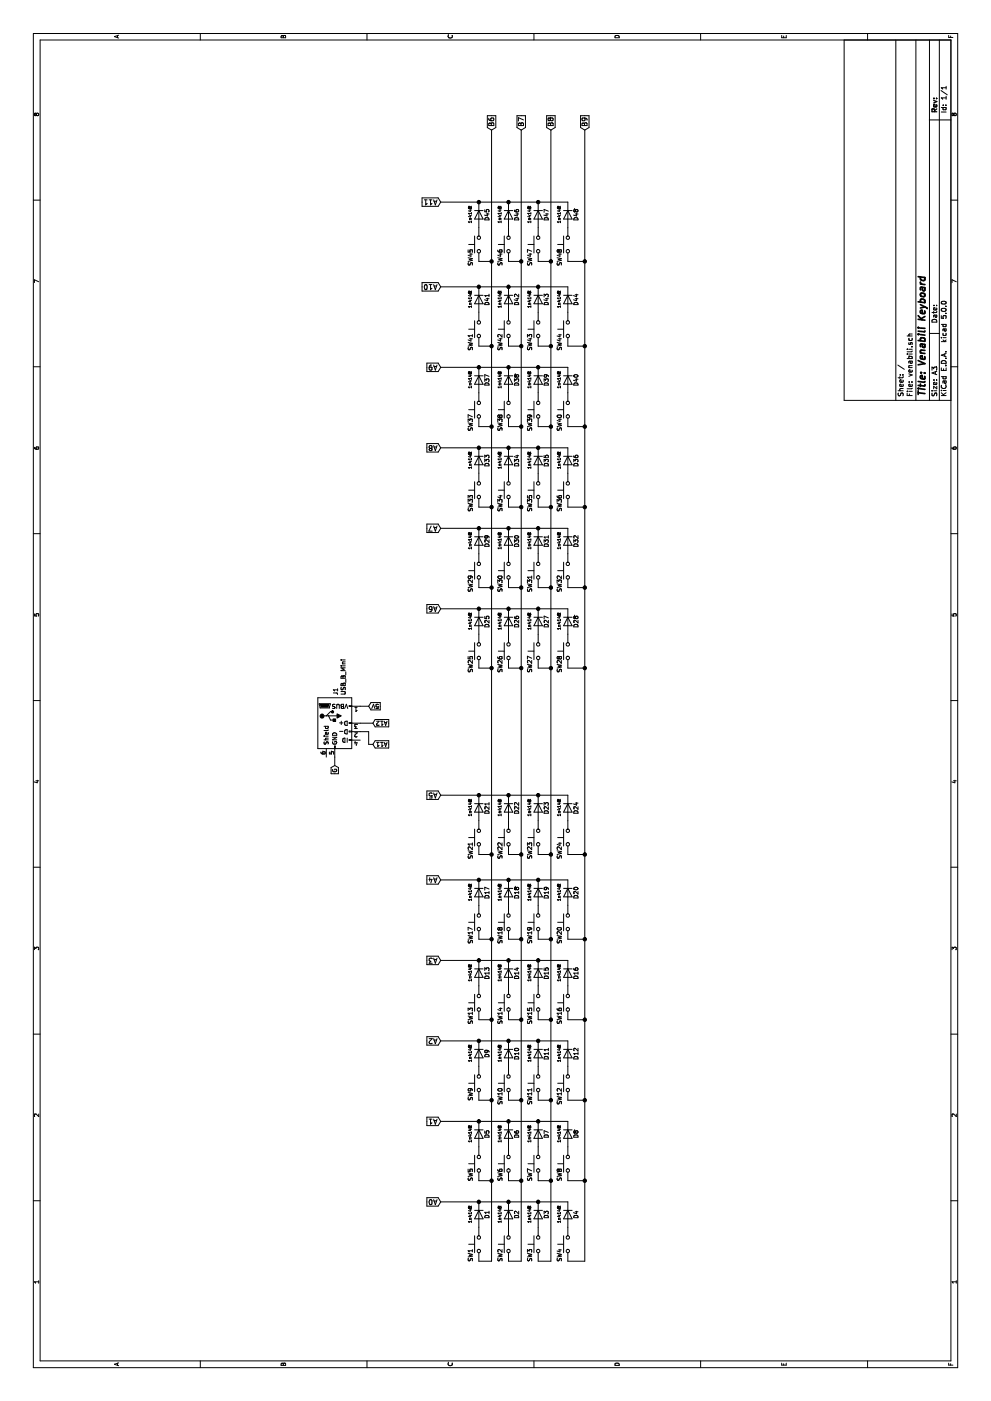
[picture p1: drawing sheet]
EESchema Schematic File Version 4
LIBS:venabili-cache
EELAYER 26 0
EELAYER END
$Descr A3 16535 11693
encoding utf-8
Sheet 1 1
Title "Venabili Keyboard"
Date ""
Rev ""
Comp ""
Comment1 ""
Comment2 ""
Comment3 ""
Comment4 ""
$EndDescr
$Comp
L venabili-rescue:D D1
U 1 1
P 2200 5650
F 0 "D1" H 2200 5750 50  0000 C CNN
F 1 "1n4148" H 2200 5550 35  0000 C CNN
F 2 "" H 2200 5650 50  0001 C CNN
F 3 "" H 2200 5650 50  0001 C CNN
	1    2200 5650
	-1   0    0    1   
$EndComp
$Comp
L venabili-rescue:D D2
U 1 1
P 2200 6000
F 0 "D2" H 2200 6100 50  0000 C CNN
F 1 "1n4148" H 2200 5900 35  0000 C CNN
F 2 "" H 2200 6000 50  0001 C CNN
F 3 "" H 2200 6000 50  0001 C CNN
	1    2200 6000
	-1   0    0    1   
$EndComp
$Comp
L venabili-rescue:D D3
U 1 1
P 2200 6350
F 0 "D3" H 2200 6450 50  0000 C CNN
F 1 "1n4148" H 2200 6250 35  0000 C CNN
F 2 "" H 2200 6350 50  0001 C CNN
F 3 "" H 2200 6350 50  0001 C CNN
	1    2200 6350
	-1   0    0    1   
$EndComp
$Comp
L venabili-rescue:D D4
U 1 1
P 2200 6700
F 0 "D4" H 2200 6800 50  0000 C CNN
F 1 "1n4148" H 2200 6600 35  0000 C CNN
F 2 "" H 2200 6700 50  0001 C CNN
F 3 "" H 2200 6700 50  0001 C CNN
	1    2200 6700
	-1   0    0    1   
$EndComp
$Comp
L venabili-rescue:SW_Push SW1
U 1 1
P 1850 5650
F 0 "SW1" H 1900 5750 50  0000 L CNN
F 1 " " H 1850 5590 50  0000 C CNN
F 2 "" H 1850 5850 50  0001 C CNN
F 3 "" H 1850 5850 50  0001 C CNN
	1    1850 5650
	-1   0    0    -1  
$EndComp
$Comp
L venabili-rescue:SW_Push SW2
U 1 1
P 1850 6000
F 0 "SW2" H 1900 6100 50  0000 L CNN
F 1 " " H 1850 5940 50  0000 C CNN
F 2 "" H 1850 6200 50  0001 C CNN
F 3 "" H 1850 6200 50  0001 C CNN
	1    1850 6000
	-1   0    0    -1  
$EndComp
$Comp
L venabili-rescue:SW_Push SW3
U 1 1
P 1850 6350
F 0 "SW3" H 1900 6450 50  0000 L CNN
F 1 " " H 1850 6290 50  0000 C CNN
F 2 "" H 1850 6550 50  0001 C CNN
F 3 "" H 1850 6550 50  0001 C CNN
	1    1850 6350
	-1   0    0    -1  
$EndComp
$Comp
L venabili-rescue:SW_Push SW4
U 1 1
P 1850 6700
F 0 "SW4" H 1900 6800 50  0000 L CNN
F 1 " " H 1850 6640 50  0000 C CNN
F 2 "" H 1850 6900 50  0001 C CNN
F 3 "" H 1850 6900 50  0001 C CNN
	1    1850 6700
	-1   0    0    -1  
$EndComp
$Comp
L venabili-rescue:D D5
U 1 1
P 3150 5650
F 0 "D5" H 3150 5750 50  0000 C CNN
F 1 "1n4148" H 3150 5550 35  0000 C CNN
F 2 "" H 3150 5650 50  0001 C CNN
F 3 "" H 3150 5650 50  0001 C CNN
	1    3150 5650
	-1   0    0    1   
$EndComp
$Comp
L venabili-rescue:D D6
U 1 1
P 3150 6000
F 0 "D6" H 3150 6100 50  0000 C CNN
F 1 "1n4148" H 3150 5900 35  0000 C CNN
F 2 "" H 3150 6000 50  0001 C CNN
F 3 "" H 3150 6000 50  0001 C CNN
	1    3150 6000
	-1   0    0    1   
$EndComp
$Comp
L venabili-rescue:D D7
U 1 1
P 3150 6350
F 0 "D7" H 3150 6450 50  0000 C CNN
F 1 "1n4148" H 3150 6250 35  0000 C CNN
F 2 "" H 3150 6350 50  0001 C CNN
F 3 "" H 3150 6350 50  0001 C CNN
	1    3150 6350
	-1   0    0    1   
$EndComp
$Comp
L venabili-rescue:D D8
U 1 1
P 3150 6700
F 0 "D8" H 3150 6800 50  0000 C CNN
F 1 "1n4148" H 3150 6600 35  0000 C CNN
F 2 "" H 3150 6700 50  0001 C CNN
F 3 "" H 3150 6700 50  0001 C CNN
	1    3150 6700
	-1   0    0    1   
$EndComp
$Comp
L venabili-rescue:SW_Push SW5
U 1 1
P 2800 5650
F 0 "SW5" H 2850 5750 50  0000 L CNN
F 1 " " H 2800 5590 50  0000 C CNN
F 2 "" H 2800 5850 50  0001 C CNN
F 3 "" H 2800 5850 50  0001 C CNN
	1    2800 5650
	-1   0    0    -1  
$EndComp
$Comp
L venabili-rescue:SW_Push SW6
U 1 1
P 2800 6000
F 0 "SW6" H 2850 6100 50  0000 L CNN
F 1 " " H 2800 5940 50  0000 C CNN
F 2 "" H 2800 6200 50  0001 C CNN
F 3 "" H 2800 6200 50  0001 C CNN
	1    2800 6000
	-1   0    0    -1  
$EndComp
$Comp
L venabili-rescue:SW_Push SW7
U 1 1
P 2800 6350
F 0 "SW7" H 2850 6450 50  0000 L CNN
F 1 " " H 2800 6290 50  0000 C CNN
F 2 "" H 2800 6550 50  0001 C CNN
F 3 "" H 2800 6550 50  0001 C CNN
	1    2800 6350
	-1   0    0    -1  
$EndComp
$Comp
L venabili-rescue:SW_Push SW8
U 1 1
P 2800 6700
F 0 "SW8" H 2850 6800 50  0000 L CNN
F 1 " " H 2800 6640 50  0000 C CNN
F 2 "" H 2800 6900 50  0001 C CNN
F 3 "" H 2800 6900 50  0001 C CNN
	1    2800 6700
	-1   0    0    -1  
$EndComp
$Comp
L venabili-rescue:D D9
U 1 1
P 4100 5650
F 0 "D9" H 4100 5750 50  0000 C CNN
F 1 "1n4148" H 4100 5550 35  0000 C CNN
F 2 "" H 4100 5650 50  0001 C CNN
F 3 "" H 4100 5650 50  0001 C CNN
	1    4100 5650
	-1   0    0    1   
$EndComp
$Comp
L venabili-rescue:D D10
U 1 1
P 4100 6000
F 0 "D10" H 4100 6100 50  0000 C CNN
F 1 "1n4148" H 4100 5900 35  0000 C CNN
F 2 "" H 4100 6000 50  0001 C CNN
F 3 "" H 4100 6000 50  0001 C CNN
	1    4100 6000
	-1   0    0    1   
$EndComp
$Comp
L venabili-rescue:D D11
U 1 1
P 4100 6350
F 0 "D11" H 4100 6450 50  0000 C CNN
F 1 "1n4148" H 4100 6250 35  0000 C CNN
F 2 "" H 4100 6350 50  0001 C CNN
F 3 "" H 4100 6350 50  0001 C CNN
	1    4100 6350
	-1   0    0    1   
$EndComp
$Comp
L venabili-rescue:D D12
U 1 1
P 4100 6700
F 0 "D12" H 4100 6800 50  0000 C CNN
F 1 "1n4148" H 4100 6600 35  0000 C CNN
F 2 "" H 4100 6700 50  0001 C CNN
F 3 "" H 4100 6700 50  0001 C CNN
	1    4100 6700
	-1   0    0    1   
$EndComp
$Comp
L venabili-rescue:SW_Push SW9
U 1 1
P 3750 5650
F 0 "SW9" H 3800 5750 50  0000 L CNN
F 1 " " H 3750 5590 50  0000 C CNN
F 2 "" H 3750 5850 50  0001 C CNN
F 3 "" H 3750 5850 50  0001 C CNN
	1    3750 5650
	-1   0    0    -1  
$EndComp
$Comp
L venabili-rescue:SW_Push SW10
U 1 1
P 3750 6000
F 0 "SW10" H 3800 6100 50  0000 L CNN
F 1 " " H 3750 5940 50  0000 C CNN
F 2 "" H 3750 6200 50  0001 C CNN
F 3 "" H 3750 6200 50  0001 C CNN
	1    3750 6000
	-1   0    0    -1  
$EndComp
$Comp
L venabili-rescue:SW_Push SW11
U 1 1
P 3750 6350
F 0 "SW11" H 3800 6450 50  0000 L CNN
F 1 " " H 3750 6290 50  0000 C CNN
F 2 "" H 3750 6550 50  0001 C CNN
F 3 "" H 3750 6550 50  0001 C CNN
	1    3750 6350
	-1   0    0    -1  
$EndComp
$Comp
L venabili-rescue:SW_Push SW12
U 1 1
P 3750 6700
F 0 "SW12" H 3800 6800 50  0000 L CNN
F 1 " " H 3750 6640 50  0000 C CNN
F 2 "" H 3750 6900 50  0001 C CNN
F 3 "" H 3750 6900 50  0001 C CNN
	1    3750 6700
	-1   0    0    -1  
$EndComp
$Comp
L venabili-rescue:D D13
U 1 1
P 5050 5650
F 0 "D13" H 5050 5750 50  0000 C CNN
F 1 "1n4148" H 5050 5550 35  0000 C CNN
F 2 "" H 5050 5650 50  0001 C CNN
F 3 "" H 5050 5650 50  0001 C CNN
	1    5050 5650
	-1   0    0    1   
$EndComp
$Comp
L venabili-rescue:D D14
U 1 1
P 5050 6000
F 0 "D14" H 5050 6100 50  0000 C CNN
F 1 "1n4148" H 5050 5900 35  0000 C CNN
F 2 "" H 5050 6000 50  0001 C CNN
F 3 "" H 5050 6000 50  0001 C CNN
	1    5050 6000
	-1   0    0    1   
$EndComp
$Comp
L venabili-rescue:D D15
U 1 1
P 5050 6350
F 0 "D15" H 5050 6450 50  0000 C CNN
F 1 "1n4148" H 5050 6250 35  0000 C CNN
F 2 "" H 5050 6350 50  0001 C CNN
F 3 "" H 5050 6350 50  0001 C CNN
	1    5050 6350
	-1   0    0    1   
$EndComp
$Comp
L venabili-rescue:D D16
U 1 1
P 5050 6700
F 0 "D16" H 5050 6800 50  0000 C CNN
F 1 "1n4148" H 5050 6600 35  0000 C CNN
F 2 "" H 5050 6700 50  0001 C CNN
F 3 "" H 5050 6700 50  0001 C CNN
	1    5050 6700
	-1   0    0    1   
$EndComp
$Comp
L venabili-rescue:SW_Push SW13
U 1 1
P 4700 5650
F 0 "SW13" H 4750 5750 50  0000 L CNN
F 1 " " H 4700 5590 50  0000 C CNN
F 2 "" H 4700 5850 50  0001 C CNN
F 3 "" H 4700 5850 50  0001 C CNN
	1    4700 5650
	-1   0    0    -1  
$EndComp
$Comp
L venabili-rescue:SW_Push SW14
U 1 1
P 4700 6000
F 0 "SW14" H 4750 6100 50  0000 L CNN
F 1 " " H 4700 5940 50  0000 C CNN
F 2 "" H 4700 6200 50  0001 C CNN
F 3 "" H 4700 6200 50  0001 C CNN
	1    4700 6000
	-1   0    0    -1  
$EndComp
$Comp
L venabili-rescue:SW_Push SW15
U 1 1
P 4700 6350
F 0 "SW15" H 4750 6450 50  0000 L CNN
F 1 " " H 4700 6290 50  0000 C CNN
F 2 "" H 4700 6550 50  0001 C CNN
F 3 "" H 4700 6550 50  0001 C CNN
	1    4700 6350
	-1   0    0    -1  
$EndComp
$Comp
L venabili-rescue:SW_Push SW16
U 1 1
P 4700 6700
F 0 "SW16" H 4750 6800 50  0000 L CNN
F 1 " " H 4700 6640 50  0000 C CNN
F 2 "" H 4700 6900 50  0001 C CNN
F 3 "" H 4700 6900 50  0001 C CNN
	1    4700 6700
	-1   0    0    -1  
$EndComp
$Comp
L venabili-rescue:D D17
U 1 1
P 6000 5650
F 0 "D17" H 6000 5750 50  0000 C CNN
F 1 "1n4148" H 6000 5550 35  0000 C CNN
F 2 "" H 6000 5650 50  0001 C CNN
F 3 "" H 6000 5650 50  0001 C CNN
	1    6000 5650
	-1   0    0    1   
$EndComp
$Comp
L venabili-rescue:D D18
U 1 1
P 6000 6000
F 0 "D18" H 6000 6100 50  0000 C CNN
F 1 "1n4148" H 6000 5900 35  0000 C CNN
F 2 "" H 6000 6000 50  0001 C CNN
F 3 "" H 6000 6000 50  0001 C CNN
	1    6000 6000
	-1   0    0    1   
$EndComp
$Comp
L venabili-rescue:D D19
U 1 1
P 6000 6350
F 0 "D19" H 6000 6450 50  0000 C CNN
F 1 "1n4148" H 6000 6250 35  0000 C CNN
F 2 "" H 6000 6350 50  0001 C CNN
F 3 "" H 6000 6350 50  0001 C CNN
	1    6000 6350
	-1   0    0    1   
$EndComp
$Comp
L venabili-rescue:D D20
U 1 1
P 6000 6700
F 0 "D20" H 6000 6800 50  0000 C CNN
F 1 "1n4148" H 6000 6600 35  0000 C CNN
F 2 "" H 6000 6700 50  0001 C CNN
F 3 "" H 6000 6700 50  0001 C CNN
	1    6000 6700
	-1   0    0    1   
$EndComp
$Comp
L venabili-rescue:SW_Push SW17
U 1 1
P 5650 5650
F 0 "SW17" H 5700 5750 50  0000 L CNN
F 1 " " H 5650 5590 50  0000 C CNN
F 2 "" H 5650 5850 50  0001 C CNN
F 3 "" H 5650 5850 50  0001 C CNN
	1    5650 5650
	-1   0    0    -1  
$EndComp
$Comp
L venabili-rescue:SW_Push SW18
U 1 1
P 5650 6000
F 0 "SW18" H 5700 6100 50  0000 L CNN
F 1 " " H 5650 5940 50  0000 C CNN
F 2 "" H 5650 6200 50  0001 C CNN
F 3 "" H 5650 6200 50  0001 C CNN
	1    5650 6000
	-1   0    0    -1  
$EndComp
$Comp
L venabili-rescue:SW_Push SW19
U 1 1
P 5650 6350
F 0 "SW19" H 5700 6450 50  0000 L CNN
F 1 " " H 5650 6290 50  0000 C CNN
F 2 "" H 5650 6550 50  0001 C CNN
F 3 "" H 5650 6550 50  0001 C CNN
	1    5650 6350
	-1   0    0    -1  
$EndComp
$Comp
L venabili-rescue:SW_Push SW20
U 1 1
P 5650 6700
F 0 "SW20" H 5700 6800 50  0000 L CNN
F 1 " " H 5650 6640 50  0000 C CNN
F 2 "" H 5650 6900 50  0001 C CNN
F 3 "" H 5650 6900 50  0001 C CNN
	1    5650 6700
	-1   0    0    -1  
$EndComp
$Comp
L venabili-rescue:D D21
U 1 1
P 7000 5650
F 0 "D21" H 7000 5750 50  0000 C CNN
F 1 "1n4148" H 7000 5550 35  0000 C CNN
F 2 "" H 7000 5650 50  0001 C CNN
F 3 "" H 7000 5650 50  0001 C CNN
	1    7000 5650
	-1   0    0    1   
$EndComp
$Comp
L venabili-rescue:D D22
U 1 1
P 7000 6000
F 0 "D22" H 7000 6100 50  0000 C CNN
F 1 "1n4148" H 7000 5900 35  0000 C CNN
F 2 "" H 7000 6000 50  0001 C CNN
F 3 "" H 7000 6000 50  0001 C CNN
	1    7000 6000
	-1   0    0    1   
$EndComp
$Comp
L venabili-rescue:D D23
U 1 1
P 7000 6350
F 0 "D23" H 7000 6450 50  0000 C CNN
F 1 "1n4148" H 7000 6250 35  0000 C CNN
F 2 "" H 7000 6350 50  0001 C CNN
F 3 "" H 7000 6350 50  0001 C CNN
	1    7000 6350
	-1   0    0    1   
$EndComp
$Comp
L venabili-rescue:D D24
U 1 1
P 7000 6700
F 0 "D24" H 7000 6800 50  0000 C CNN
F 1 "1n4148" H 7000 6600 35  0000 C CNN
F 2 "" H 7000 6700 50  0001 C CNN
F 3 "" H 7000 6700 50  0001 C CNN
	1    7000 6700
	-1   0    0    1   
$EndComp
$Comp
L venabili-rescue:SW_Push SW21
U 1 1
P 6650 5650
F 0 "SW21" H 6700 5750 50  0000 L CNN
F 1 " " H 6650 5590 50  0000 C CNN
F 2 "" H 6650 5850 50  0001 C CNN
F 3 "" H 6650 5850 50  0001 C CNN
	1    6650 5650
	-1   0    0    -1  
$EndComp
$Comp
L venabili-rescue:SW_Push SW22
U 1 1
P 6650 6000
F 0 "SW22" H 6700 6100 50  0000 L CNN
F 1 " " H 6650 5940 50  0000 C CNN
F 2 "" H 6650 6200 50  0001 C CNN
F 3 "" H 6650 6200 50  0001 C CNN
	1    6650 6000
	-1   0    0    -1  
$EndComp
$Comp
L venabili-rescue:SW_Push SW23
U 1 1
P 6650 6350
F 0 "SW23" H 6700 6450 50  0000 L CNN
F 1 " " H 6650 6290 50  0000 C CNN
F 2 "" H 6650 6550 50  0001 C CNN
F 3 "" H 6650 6550 50  0001 C CNN
	1    6650 6350
	-1   0    0    -1  
$EndComp
$Comp
L venabili-rescue:SW_Push SW24
U 1 1
P 6650 6700
F 0 "SW24" H 6700 6800 50  0000 L CNN
F 1 " " H 6650 6640 50  0000 C CNN
F 2 "" H 6650 6900 50  0001 C CNN
F 3 "" H 6650 6900 50  0001 C CNN
	1    6650 6700
	-1   0    0    -1  
$EndComp
$Comp
L venabili-rescue:D D25
U 1 1
P 9200 5650
F 0 "D25" H 9200 5750 50  0000 C CNN
F 1 "1n4148" H 9200 5550 35  0000 C CNN
F 2 "" H 9200 5650 50  0001 C CNN
F 3 "" H 9200 5650 50  0001 C CNN
	1    9200 5650
	-1   0    0    1   
$EndComp
$Comp
L venabili-rescue:D D26
U 1 1
P 9200 6000
F 0 "D26" H 9200 6100 50  0000 C CNN
F 1 "1n4148" H 9200 5900 35  0000 C CNN
F 2 "" H 9200 6000 50  0001 C CNN
F 3 "" H 9200 6000 50  0001 C CNN
	1    9200 6000
	-1   0    0    1   
$EndComp
$Comp
L venabili-rescue:D D27
U 1 1
P 9200 6350
F 0 "D27" H 9200 6450 50  0000 C CNN
F 1 "1n4148" H 9200 6250 35  0000 C CNN
F 2 "" H 9200 6350 50  0001 C CNN
F 3 "" H 9200 6350 50  0001 C CNN
	1    9200 6350
	-1   0    0    1   
$EndComp
$Comp
L venabili-rescue:D D28
U 1 1
P 9200 6700
F 0 "D28" H 9200 6800 50  0000 C CNN
F 1 "1n4148" H 9200 6600 35  0000 C CNN
F 2 "" H 9200 6700 50  0001 C CNN
F 3 "" H 9200 6700 50  0001 C CNN
	1    9200 6700
	-1   0    0    1   
$EndComp
$Comp
L venabili-rescue:SW_Push SW25
U 1 1
P 8850 5650
F 0 "SW25" H 8900 5750 50  0000 L CNN
F 1 " " H 8850 5590 50  0000 C CNN
F 2 "" H 8850 5850 50  0001 C CNN
F 3 "" H 8850 5850 50  0001 C CNN
	1    8850 5650
	-1   0    0    -1  
$EndComp
$Comp
L venabili-rescue:SW_Push SW26
U 1 1
P 8850 6000
F 0 "SW26" H 8900 6100 50  0000 L CNN
F 1 " " H 8850 5940 50  0000 C CNN
F 2 "" H 8850 6200 50  0001 C CNN
F 3 "" H 8850 6200 50  0001 C CNN
	1    8850 6000
	-1   0    0    -1  
$EndComp
$Comp
L venabili-rescue:SW_Push SW27
U 1 1
P 8850 6350
F 0 "SW27" H 8900 6450 50  0000 L CNN
F 1 " " H 8850 6290 50  0000 C CNN
F 2 "" H 8850 6550 50  0001 C CNN
F 3 "" H 8850 6550 50  0001 C CNN
	1    8850 6350
	-1   0    0    -1  
$EndComp
$Comp
L venabili-rescue:SW_Push SW28
U 1 1
P 8850 6700
F 0 "SW28" H 8900 6800 50  0000 L CNN
F 1 " " H 8850 6640 50  0000 C CNN
F 2 "" H 8850 6900 50  0001 C CNN
F 3 "" H 8850 6900 50  0001 C CNN
	1    8850 6700
	-1   0    0    -1  
$EndComp
$Comp
L venabili-rescue:D D29
U 1 1
P 10150 5650
F 0 "D29" H 10150 5750 50  0000 C CNN
F 1 "1n4148" H 10150 5550 35  0000 C CNN
F 2 "" H 10150 5650 50  0001 C CNN
F 3 "" H 10150 5650 50  0001 C CNN
	1    10150 5650
	-1   0    0    1   
$EndComp
$Comp
L venabili-rescue:D D30
U 1 1
P 10150 6000
F 0 "D30" H 10150 6100 50  0000 C CNN
F 1 "1n4148" H 10150 5900 35  0000 C CNN
F 2 "" H 10150 6000 50  0001 C CNN
F 3 "" H 10150 6000 50  0001 C CNN
	1    10150 6000
	-1   0    0    1   
$EndComp
$Comp
L venabili-rescue:D D31
U 1 1
P 10150 6350
F 0 "D31" H 10150 6450 50  0000 C CNN
F 1 "1n4148" H 10150 6250 35  0000 C CNN
F 2 "" H 10150 6350 50  0001 C CNN
F 3 "" H 10150 6350 50  0001 C CNN
	1    10150 6350
	-1   0    0    1   
$EndComp
$Comp
L venabili-rescue:D D32
U 1 1
P 10150 6700
F 0 "D32" H 10150 6800 50  0000 C CNN
F 1 "1n4148" H 10150 6600 35  0000 C CNN
F 2 "" H 10150 6700 50  0001 C CNN
F 3 "" H 10150 6700 50  0001 C CNN
	1    10150 6700
	-1   0    0    1   
$EndComp
$Comp
L venabili-rescue:SW_Push SW29
U 1 1
P 9800 5650
F 0 "SW29" H 9850 5750 50  0000 L CNN
F 1 " " H 9800 5590 50  0000 C CNN
F 2 "" H 9800 5850 50  0001 C CNN
F 3 "" H 9800 5850 50  0001 C CNN
	1    9800 5650
	-1   0    0    -1  
$EndComp
$Comp
L venabili-rescue:SW_Push SW30
U 1 1
P 9800 6000
F 0 "SW30" H 9850 6100 50  0000 L CNN
F 1 " " H 9800 5940 50  0000 C CNN
F 2 "" H 9800 6200 50  0001 C CNN
F 3 "" H 9800 6200 50  0001 C CNN
	1    9800 6000
	-1   0    0    -1  
$EndComp
$Comp
L venabili-rescue:SW_Push SW31
U 1 1
P 9800 6350
F 0 "SW31" H 9850 6450 50  0000 L CNN
F 1 " " H 9800 6290 50  0000 C CNN
F 2 "" H 9800 6550 50  0001 C CNN
F 3 "" H 9800 6550 50  0001 C CNN
	1    9800 6350
	-1   0    0    -1  
$EndComp
$Comp
L venabili-rescue:SW_Push SW32
U 1 1
P 9800 6700
F 0 "SW32" H 9850 6800 50  0000 L CNN
F 1 " " H 9800 6640 50  0000 C CNN
F 2 "" H 9800 6900 50  0001 C CNN
F 3 "" H 9800 6900 50  0001 C CNN
	1    9800 6700
	-1   0    0    -1  
$EndComp
$Comp
L venabili-rescue:D D33
U 1 1
P 11100 5650
F 0 "D33" H 11100 5750 50  0000 C CNN
F 1 "1n4148" H 11100 5550 35  0000 C CNN
F 2 "" H 11100 5650 50  0001 C CNN
F 3 "" H 11100 5650 50  0001 C CNN
	1    11100 5650
	-1   0    0    1   
$EndComp
$Comp
L venabili-rescue:D D34
U 1 1
P 11100 6000
F 0 "D34" H 11100 6100 50  0000 C CNN
F 1 "1n4148" H 11100 5900 35  0000 C CNN
F 2 "" H 11100 6000 50  0001 C CNN
F 3 "" H 11100 6000 50  0001 C CNN
	1    11100 6000
	-1   0    0    1   
$EndComp
$Comp
L venabili-rescue:D D35
U 1 1
P 11100 6350
F 0 "D35" H 11100 6450 50  0000 C CNN
F 1 "1n4148" H 11100 6250 35  0000 C CNN
F 2 "" H 11100 6350 50  0001 C CNN
F 3 "" H 11100 6350 50  0001 C CNN
	1    11100 6350
	-1   0    0    1   
$EndComp
$Comp
L venabili-rescue:D D36
U 1 1
P 11100 6700
F 0 "D36" H 11100 6800 50  0000 C CNN
F 1 "1n4148" H 11100 6600 35  0000 C CNN
F 2 "" H 11100 6700 50  0001 C CNN
F 3 "" H 11100 6700 50  0001 C CNN
	1    11100 6700
	-1   0    0    1   
$EndComp
$Comp
L venabili-rescue:SW_Push SW33
U 1 1
P 10750 5650
F 0 "SW33" H 10800 5750 50  0000 L CNN
F 1 " " H 10750 5590 50  0000 C CNN
F 2 "" H 10750 5850 50  0001 C CNN
F 3 "" H 10750 5850 50  0001 C CNN
	1    10750 5650
	-1   0    0    -1  
$EndComp
$Comp
L venabili-rescue:SW_Push SW34
U 1 1
P 10750 6000
F 0 "SW34" H 10800 6100 50  0000 L CNN
F 1 " " H 10750 5940 50  0000 C CNN
F 2 "" H 10750 6200 50  0001 C CNN
F 3 "" H 10750 6200 50  0001 C CNN
	1    10750 6000
	-1   0    0    -1  
$EndComp
$Comp
L venabili-rescue:SW_Push SW35
U 1 1
P 10750 6350
F 0 "SW35" H 10800 6450 50  0000 L CNN
F 1 " " H 10750 6290 50  0000 C CNN
F 2 "" H 10750 6550 50  0001 C CNN
F 3 "" H 10750 6550 50  0001 C CNN
	1    10750 6350
	-1   0    0    -1  
$EndComp
$Comp
L venabili-rescue:SW_Push SW36
U 1 1
P 10750 6700
F 0 "SW36" H 10800 6800 50  0000 L CNN
F 1 " " H 10750 6640 50  0000 C CNN
F 2 "" H 10750 6900 50  0001 C CNN
F 3 "" H 10750 6900 50  0001 C CNN
	1    10750 6700
	-1   0    0    -1  
$EndComp
$Comp
L venabili-rescue:D D37
U 1 1
P 12050 5650
F 0 "D37" H 12050 5750 50  0000 C CNN
F 1 "1n4148" H 12050 5550 35  0000 C CNN
F 2 "" H 12050 5650 50  0001 C CNN
F 3 "" H 12050 5650 50  0001 C CNN
	1    12050 5650
	-1   0    0    1   
$EndComp
$Comp
L venabili-rescue:D D38
U 1 1
P 12050 6000
F 0 "D38" H 12050 6100 50  0000 C CNN
F 1 "1n4148" H 12050 5900 35  0000 C CNN
F 2 "" H 12050 6000 50  0001 C CNN
F 3 "" H 12050 6000 50  0001 C CNN
	1    12050 6000
	-1   0    0    1   
$EndComp
$Comp
L venabili-rescue:D D39
U 1 1
P 12050 6350
F 0 "D39" H 12050 6450 50  0000 C CNN
F 1 "1n4148" H 12050 6250 35  0000 C CNN
F 2 "" H 12050 6350 50  0001 C CNN
F 3 "" H 12050 6350 50  0001 C CNN
	1    12050 6350
	-1   0    0    1   
$EndComp
$Comp
L venabili-rescue:D D40
U 1 1
P 12050 6700
F 0 "D40" H 12050 6800 50  0000 C CNN
F 1 "1n4148" H 12050 6600 35  0000 C CNN
F 2 "" H 12050 6700 50  0001 C CNN
F 3 "" H 12050 6700 50  0001 C CNN
	1    12050 6700
	-1   0    0    1   
$EndComp
$Comp
L venabili-rescue:SW_Push SW37
U 1 1
P 11700 5650
F 0 "SW37" H 11750 5750 50  0000 L CNN
F 1 " " H 11700 5590 50  0000 C CNN
F 2 "" H 11700 5850 50  0001 C CNN
F 3 "" H 11700 5850 50  0001 C CNN
	1    11700 5650
	-1   0    0    -1  
$EndComp
$Comp
L venabili-rescue:SW_Push SW38
U 1 1
P 11700 6000
F 0 "SW38" H 11750 6100 50  0000 L CNN
F 1 " " H 11700 5940 50  0000 C CNN
F 2 "" H 11700 6200 50  0001 C CNN
F 3 "" H 11700 6200 50  0001 C CNN
	1    11700 6000
	-1   0    0    -1  
$EndComp
$Comp
L venabili-rescue:SW_Push SW39
U 1 1
P 11700 6350
F 0 "SW39" H 11750 6450 50  0000 L CNN
F 1 " " H 11700 6290 50  0000 C CNN
F 2 "" H 11700 6550 50  0001 C CNN
F 3 "" H 11700 6550 50  0001 C CNN
	1    11700 6350
	-1   0    0    -1  
$EndComp
$Comp
L venabili-rescue:SW_Push SW40
U 1 1
P 11700 6700
F 0 "SW40" H 11750 6800 50  0000 L CNN
F 1 " " H 11700 6640 50  0000 C CNN
F 2 "" H 11700 6900 50  0001 C CNN
F 3 "" H 11700 6900 50  0001 C CNN
	1    11700 6700
	-1   0    0    -1  
$EndComp
$Comp
L venabili-rescue:D D41
U 1 1
P 13000 5650
F 0 "D41" H 13000 5750 50  0000 C CNN
F 1 "1n4148" H 13000 5550 35  0000 C CNN
F 2 "" H 13000 5650 50  0001 C CNN
F 3 "" H 13000 5650 50  0001 C CNN
	1    13000 5650
	-1   0    0    1   
$EndComp
$Comp
L venabili-rescue:D D42
U 1 1
P 13000 6000
F 0 "D42" H 13000 6100 50  0000 C CNN
F 1 "1n4148" H 13000 5900 35  0000 C CNN
F 2 "" H 13000 6000 50  0001 C CNN
F 3 "" H 13000 6000 50  0001 C CNN
	1    13000 6000
	-1   0    0    1   
$EndComp
$Comp
L venabili-rescue:D D43
U 1 1
P 13000 6350
F 0 "D43" H 13000 6450 50  0000 C CNN
F 1 "1n4148" H 13000 6250 35  0000 C CNN
F 2 "" H 13000 6350 50  0001 C CNN
F 3 "" H 13000 6350 50  0001 C CNN
	1    13000 6350
	-1   0    0    1   
$EndComp
$Comp
L venabili-rescue:D D44
U 1 1
P 13000 6700
F 0 "D44" H 13000 6800 50  0000 C CNN
F 1 "1n4148" H 13000 6600 35  0000 C CNN
F 2 "" H 13000 6700 50  0001 C CNN
F 3 "" H 13000 6700 50  0001 C CNN
	1    13000 6700
	-1   0    0    1   
$EndComp
$Comp
L venabili-rescue:SW_Push SW41
U 1 1
P 12650 5650
F 0 "SW41" H 12700 5750 50  0000 L CNN
F 1 " " H 12650 5590 50  0000 C CNN
F 2 "" H 12650 5850 50  0001 C CNN
F 3 "" H 12650 5850 50  0001 C CNN
	1    12650 5650
	-1   0    0    -1  
$EndComp
$Comp
L venabili-rescue:SW_Push SW42
U 1 1
P 12650 6000
F 0 "SW42" H 12700 6100 50  0000 L CNN
F 1 " " H 12650 5940 50  0000 C CNN
F 2 "" H 12650 6200 50  0001 C CNN
F 3 "" H 12650 6200 50  0001 C CNN
	1    12650 6000
	-1   0    0    -1  
$EndComp
$Comp
L venabili-rescue:SW_Push SW43
U 1 1
P 12650 6350
F 0 "SW43" H 12700 6450 50  0000 L CNN
F 1 " " H 12650 6290 50  0000 C CNN
F 2 "" H 12650 6550 50  0001 C CNN
F 3 "" H 12650 6550 50  0001 C CNN
	1    12650 6350
	-1   0    0    -1  
$EndComp
$Comp
L venabili-rescue:SW_Push SW44
U 1 1
P 12650 6700
F 0 "SW44" H 12700 6800 50  0000 L CNN
F 1 " " H 12650 6640 50  0000 C CNN
F 2 "" H 12650 6900 50  0001 C CNN
F 3 "" H 12650 6900 50  0001 C CNN
	1    12650 6700
	-1   0    0    -1  
$EndComp
$Comp
L venabili-rescue:D D45
U 1 1
P 14000 5650
F 0 "D45" H 14000 5750 50  0000 C CNN
F 1 "1n4148" H 14000 5550 35  0000 C CNN
F 2 "" H 14000 5650 50  0001 C CNN
F 3 "" H 14000 5650 50  0001 C CNN
	1    14000 5650
	-1   0    0    1   
$EndComp
$Comp
L venabili-rescue:D D46
U 1 1
P 14000 6000
F 0 "D46" H 14000 6100 50  0000 C CNN
F 1 "1n4148" H 14000 5900 35  0000 C CNN
F 2 "" H 14000 6000 50  0001 C CNN
F 3 "" H 14000 6000 50  0001 C CNN
	1    14000 6000
	-1   0    0    1   
$EndComp
$Comp
L venabili-rescue:D D47
U 1 1
P 14000 6350
F 0 "D47" H 14000 6450 50  0000 C CNN
F 1 "1n4148" H 14000 6250 35  0000 C CNN
F 2 "" H 14000 6350 50  0001 C CNN
F 3 "" H 14000 6350 50  0001 C CNN
	1    14000 6350
	-1   0    0    1   
$EndComp
$Comp
L venabili-rescue:D D48
U 1 1
P 14000 6700
F 0 "D48" H 14000 6800 50  0000 C CNN
F 1 "1n4148" H 14000 6600 35  0000 C CNN
F 2 "" H 14000 6700 50  0001 C CNN
F 3 "" H 14000 6700 50  0001 C CNN
	1    14000 6700
	-1   0    0    1   
$EndComp
$Comp
L venabili-rescue:SW_Push SW45
U 1 1
P 13650 5650
F 0 "SW45" H 13700 5750 50  0000 L CNN
F 1 " " H 13650 5590 50  0000 C CNN
F 2 "" H 13650 5850 50  0001 C CNN
F 3 "" H 13650 5850 50  0001 C CNN
	1    13650 5650
	-1   0    0    -1  
$EndComp
$Comp
L venabili-rescue:SW_Push SW46
U 1 1
P 13650 6000
F 0 "SW46" H 13700 6100 50  0000 L CNN
F 1 " " H 13650 5940 50  0000 C CNN
F 2 "" H 13650 6200 50  0001 C CNN
F 3 "" H 13650 6200 50  0001 C CNN
	1    13650 6000
	-1   0    0    -1  
$EndComp
$Comp
L venabili-rescue:SW_Push SW47
U 1 1
P 13650 6350
F 0 "SW47" H 13700 6450 50  0000 L CNN
F 1 " " H 13650 6290 50  0000 C CNN
F 2 "" H 13650 6550 50  0001 C CNN
F 3 "" H 13650 6550 50  0001 C CNN
	1    13650 6350
	-1   0    0    -1  
$EndComp
$Comp
L venabili-rescue:SW_Push SW48
U 1 1
P 13650 6700
F 0 "SW48" H 13700 6800 50  0000 L CNN
F 1 " " H 13650 6640 50  0000 C CNN
F 2 "" H 13650 6900 50  0001 C CNN
F 3 "" H 13650 6900 50  0001 C CNN
	1    13650 6700
	-1   0    0    -1  
$EndComp
Connection ~ 9600 5800
Wire Wire Line
	9600 5650 9600 5800
Connection ~ 8650 6900
Wire Wire Line
	8650 6700 8650 6900
Connection ~ 8650 6500
Wire Wire Line
	8650 6350 8650 6500
Connection ~ 8650 6150
Wire Wire Line
	8650 6000 8650 6150
Connection ~ 8650 5800
Wire Wire Line
	8650 5650 8650 5800
Connection ~ 6450 6900
Wire Wire Line
	6450 6700 6450 6900
Connection ~ 6450 6500
Wire Wire Line
	6450 6350 6450 6500
Connection ~ 6450 6150
Wire Wire Line
	6450 6000 6450 6150
Connection ~ 6450 5800
Wire Wire Line
	6450 5650 6450 5800
Connection ~ 5450 6900
Wire Wire Line
	5450 6700 5450 6900
Connection ~ 5450 6500
Wire Wire Line
	5450 6350 5450 6500
Connection ~ 5450 6150
Wire Wire Line
	5450 6000 5450 6150
Connection ~ 5450 5800
Wire Wire Line
	5450 5650 5450 5800
Connection ~ 4500 6900
Wire Wire Line
	4500 6700 4500 6900
Connection ~ 4500 6500
Wire Wire Line
	4500 6350 4500 6500
Connection ~ 4500 6150
Wire Wire Line
	4500 6000 4500 6150
Connection ~ 4500 5800
Wire Wire Line
	4500 5650 4500 5800
Connection ~ 3550 6900
Wire Wire Line
	3550 6700 3550 6900
Connection ~ 3550 6500
Wire Wire Line
	3550 6350 3550 6500
Connection ~ 3550 6150
Wire Wire Line
	3550 6000 3550 6150
Connection ~ 3550 5800
Wire Wire Line
	3550 5650 3550 5800
Connection ~ 2600 6900
Wire Wire Line
	2600 6700 2600 6900
Connection ~ 2600 6500
Wire Wire Line
	2600 6350 2600 6500
Connection ~ 2600 6150
Wire Wire Line
	2600 6000 2600 6150
Connection ~ 2600 5800
Wire Wire Line
	2600 5650 2600 5800
Wire Wire Line
	1650 6900 2600 6900
Wire Wire Line
	1650 6700 1650 6900
Wire Wire Line
	1650 6500 2600 6500
Wire Wire Line
	1650 6350 1650 6500
Wire Wire Line
	1650 6150 2600 6150
Wire Wire Line
	1650 6000 1650 6150
Wire Wire Line
	1650 5800 2600 5800
Wire Wire Line
	1650 5650 1650 5800
Wire Wire Line
	14150 6700 14150 6350
Wire Wire Line
	13150 6700 13150 6350
Wire Wire Line
	12200 6700 12200 6350
Wire Wire Line
	11250 6700 11250 6350
Wire Wire Line
	10300 6700 10300 6350
Wire Wire Line
	9350 6700 9350 6350
Wire Wire Line
	7150 6700 7150 6350
Wire Wire Line
	6150 6700 6150 6350
Wire Wire Line
	5200 6700 5200 6350
Wire Wire Line
	4250 6700 4250 6350
Wire Wire Line
	3300 6700 3300 6350
Wire Wire Line
	2350 6700 2350 6350
Wire Wire Line
	9600 6000 9600 6150
Connection ~ 9600 6150
Wire Wire Line
	9600 6350 9600 6500
Connection ~ 9600 6500
Wire Wire Line
	9600 6700 9600 6900
Connection ~ 9600 6900
Wire Wire Line
	10550 5650 10550 5800
Connection ~ 10550 5800
Wire Wire Line
	10550 6000 10550 6150
Connection ~ 10550 6150
Wire Wire Line
	10550 6350 10550 6500
Connection ~ 10550 6500
Wire Wire Line
	10550 6700 10550 6900
Connection ~ 10550 6900
Wire Wire Line
	11500 5650 11500 5800
Connection ~ 11500 5800
Wire Wire Line
	11500 6000 11500 6150
Connection ~ 11500 6150
Wire Wire Line
	11500 6350 11500 6500
Connection ~ 11500 6500
Wire Wire Line
	11500 6700 11500 6900
Connection ~ 11500 6900
Wire Wire Line
	12450 5650 12450 5800
Connection ~ 12450 5800
Wire Wire Line
	12450 6000 12450 6150
Connection ~ 12450 6150
Wire Wire Line
	12450 6350 12450 6500
Connection ~ 12450 6500
Wire Wire Line
	12450 6700 12450 6900
Connection ~ 12450 6900
Wire Wire Line
	13450 5650 13450 5800
Connection ~ 13450 5800
Wire Wire Line
	13450 6000 13450 6150
Connection ~ 13450 6150
Wire Wire Line
	13450 6350 13450 6500
Connection ~ 13450 6500
Wire Wire Line
	13450 6700 13450 6900
Connection ~ 13450 6900
Text GLabel 15000 6900 2    60   Input ~ 0
B9
Text GLabel 15000 5800 2    60   Input ~ 0
B6
Text GLabel 15000 6150 2    60   Input ~ 0
B7
Text GLabel 15000 6500 2    60   Input ~ 0
B8
Text GLabel 2350 5200 1    60   Input ~ 0
A0
Text GLabel 3300 5200 1    60   Input ~ 0
A1
Text GLabel 4250 5200 1    60   Input ~ 0
A2
Text GLabel 5200 5200 1    60   Input ~ 0
A3
Text GLabel 6150 5200 1    60   Input ~ 0
A4
Text GLabel 7150 5200 1    60   Input ~ 0
A5
Text GLabel 9350 5200 1    60   Input ~ 0
A6
Text GLabel 10300 5200 1    60   Input ~ 0
A7
Text GLabel 11250 5200 1    60   Input ~ 0
A8
Text GLabel 12200 5200 1    60   Input ~ 0
A9
Text GLabel 13150 5200 1    60   Input ~ 0
A10
Text GLabel 14150 5200 1    60   Input ~ 0
A11
Wire Wire Line
	9600 5800 10550 5800
Wire Wire Line
	8650 6900 9600 6900
Wire Wire Line
	8650 6500 9600 6500
Wire Wire Line
	8650 6150 9600 6150
Wire Wire Line
	8650 5800 9600 5800
Wire Wire Line
	6450 6900 8650 6900
Wire Wire Line
	6450 6500 8650 6500
Wire Wire Line
	6450 6150 8650 6150
Wire Wire Line
	6450 5800 8650 5800
Wire Wire Line
	5450 6900 6450 6900
Wire Wire Line
	5450 6500 6450 6500
Wire Wire Line
	5450 6150 6450 6150
Wire Wire Line
	5450 5800 6450 5800
Wire Wire Line
	4500 6900 5450 6900
Wire Wire Line
	4500 6500 5450 6500
Wire Wire Line
	4500 6150 5450 6150
Wire Wire Line
	4500 5800 5450 5800
Wire Wire Line
	3550 6900 4500 6900
Wire Wire Line
	3550 6500 4500 6500
Wire Wire Line
	3550 6150 4500 6150
Wire Wire Line
	3550 5800 4500 5800
Wire Wire Line
	2600 6900 3550 6900
Wire Wire Line
	2600 6500 3550 6500
Wire Wire Line
	2600 6150 3550 6150
Wire Wire Line
	2600 5800 3550 5800
Wire Wire Line
	9600 6150 10550 6150
Wire Wire Line
	9600 6500 10550 6500
Wire Wire Line
	9600 6900 10550 6900
Wire Wire Line
	10550 5800 11500 5800
Wire Wire Line
	10550 6150 11500 6150
Wire Wire Line
	10550 6500 11500 6500
Wire Wire Line
	10550 6900 11500 6900
Wire Wire Line
	11500 5800 12450 5800
Wire Wire Line
	11500 6150 12450 6150
Wire Wire Line
	11500 6500 12450 6500
Wire Wire Line
	11500 6900 12450 6900
Wire Wire Line
	12450 5800 13450 5800
Wire Wire Line
	12450 6150 13450 6150
Wire Wire Line
	12450 6500 13450 6500
Wire Wire Line
	12450 6900 13450 6900
Wire Wire Line
	13450 5800 15000 5800
Wire Wire Line
	13450 6150 15000 6150
Wire Wire Line
	13450 6500 15000 6500
Wire Wire Line
	13450 6900 15000 6900
$Comp
L Connector:USB_B_Mini J1
U 1 1
P 8000 3950
F 0 "J1" V 8009 4279 50  0000 L CNN
F 1 "USB_B_Mini" V 8100 4279 50  0000 L CNN
F 2 "" H 8150 3900 50  0001 C CNN
F 3 "~" H 8150 3900 50  0001 C CNN
	1    8000 3950
	0    1    1    0   
$EndComp
Text GLabel 7500 3950 0    50   Input ~ 0
G
Wire Wire Line
	7500 3950 7600 3950
Text GLabel 8200 4350 3    50   Input ~ 0
5V
Wire Wire Line
	8200 4250 8200 4350
Text GLabel 7750 4400 3    50   Input ~ 0
A11
Text GLabel 8000 4400 3    50   Input ~ 0
A12
Wire Wire Line
	8000 4250 8000 4400
Wire Wire Line
	7750 4400 7750 4350
Wire Wire Line
	7750 4350 7900 4350
Wire Wire Line
	7900 4350 7900 4250
Connection ~ 2350 5650
Wire Wire Line
	2350 5650 2350 5200
Connection ~ 2350 6000
Wire Wire Line
	2350 6000 2350 5650
Connection ~ 2350 6350
Wire Wire Line
	2350 6350 2350 6000
Connection ~ 3300 5650
Wire Wire Line
	3300 5650 3300 5200
Connection ~ 3300 6000
Wire Wire Line
	3300 6000 3300 5650
Connection ~ 3300 6350
Wire Wire Line
	3300 6350 3300 6000
Connection ~ 4250 5650
Wire Wire Line
	4250 5650 4250 5200
Connection ~ 4250 6000
Wire Wire Line
	4250 6000 4250 5650
Connection ~ 4250 6350
Wire Wire Line
	4250 6350 4250 6000
Connection ~ 5200 5650
Wire Wire Line
	5200 5650 5200 5200
Connection ~ 5200 6000
Wire Wire Line
	5200 6000 5200 5650
Connection ~ 5200 6350
Wire Wire Line
	5200 6350 5200 6000
Connection ~ 6150 5650
Wire Wire Line
	6150 5650 6150 5200
Connection ~ 6150 6000
Wire Wire Line
	6150 6000 6150 5650
Connection ~ 6150 6350
Wire Wire Line
	6150 6350 6150 6000
Connection ~ 7150 5650
Wire Wire Line
	7150 5650 7150 5200
Connection ~ 7150 6000
Wire Wire Line
	7150 6000 7150 5650
Connection ~ 7150 6350
Wire Wire Line
	7150 6350 7150 6000
Connection ~ 9350 5650
Wire Wire Line
	9350 5650 9350 5200
Connection ~ 9350 6000
Wire Wire Line
	9350 6000 9350 5650
Connection ~ 9350 6350
Wire Wire Line
	9350 6350 9350 6000
Connection ~ 10300 5650
Wire Wire Line
	10300 5650 10300 5200
Connection ~ 10300 6000
Wire Wire Line
	10300 6000 10300 5650
Connection ~ 10300 6350
Wire Wire Line
	10300 6350 10300 6000
Connection ~ 11250 5650
Wire Wire Line
	11250 5650 11250 5200
Connection ~ 11250 6000
Wire Wire Line
	11250 6000 11250 5650
Connection ~ 11250 6350
Wire Wire Line
	11250 6350 11250 6000
Connection ~ 12200 5650
Wire Wire Line
	12200 5650 12200 5200
Connection ~ 12200 6000
Wire Wire Line
	12200 6000 12200 5650
Connection ~ 12200 6350
Wire Wire Line
	12200 6350 12200 6000
Connection ~ 13150 5650
Wire Wire Line
	13150 5650 13150 5200
Connection ~ 13150 6000
Wire Wire Line
	13150 6000 13150 5650
Connection ~ 13150 6350
Wire Wire Line
	13150 6350 13150 6000
Connection ~ 14150 5650
Wire Wire Line
	14150 5650 14150 5200
Connection ~ 14150 6000
Wire Wire Line
	14150 6000 14150 5650
Connection ~ 14150 6350
Wire Wire Line
	14150 6350 14150 6000
$EndSCHEMATC
